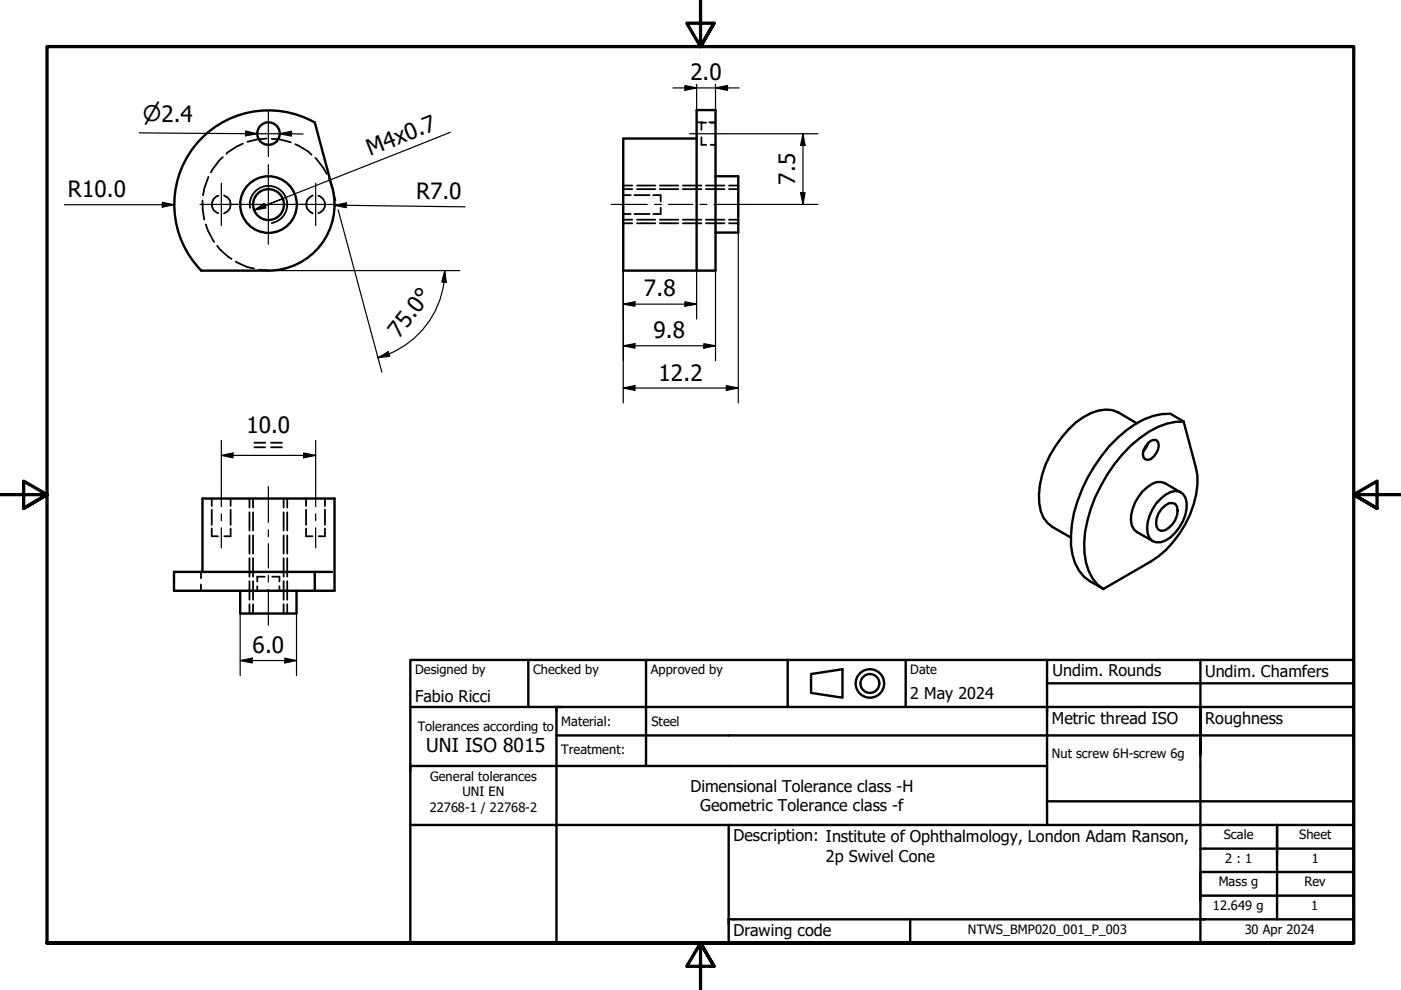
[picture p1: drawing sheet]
<svg xmlns="http://www.w3.org/2000/svg" width="297mm" height="210mm" viewBox="0 0 297 210" stroke-linecap="round" stroke-linejoin="round" font-family="sans-serif">
<!-- layer: Hidden (ISO) -->
<g fill="none" stroke="#000" stroke-width=".38">
<path d="M44.2 37.5l-.9 2.5-.2 1.4M47.2 33.3l-.7 .6-1.8 2.6M51.5 30.5l-1.3 .6-2.2 1.5M56.5 29.4l-2 .2-2 .5M57.6 29.4l1.5 .1 2.6 .7M62.6 30.6l2.8 1.6 .6 .6M66.9 33.5l1.6 2 .8 1.4M69.7 37.8l.7 1.9M132.1 39.3h1.9M135.1 39.3h3.8M139.9 39.3h3.9M144.8 39.3h3.9"/>
<path d="M147.7 25.9h1.3M148.7 29.1v1.6h1M149.7 39.3h3.9M149.7 26h-1v1.5M150.4 25.9h1.3M150.7 26h1M150.7 30.7h1M154.6 39.3h1.9M42.9 42.5l.1 2 .3 2.1M43.6 47.6l.5 1.4 1.3 2.3M46 52.1l.6 .8 2.5 2M46.3 41.5a1.92 1.92 0 0 0-1.4 1.8 1.92 1.92 0 0 0 1.4 1.9"/>
<path d="M47.5 41.4a2 2 0 0 1 1.4 1.9 2 2 0 0 1-1.4 1.9M50 55.5l2.4 1.1 1.4 .3M54.9 57.2l2 .2M66.3 41.4a2 2 0 0 0-1.4 1.9 2 2 0 0 0 1.4 1.9M67.5 41.5a1.89 1.89 0 0 1 1.5 1.8 1.89 1.89 0 0 1-1.5 1.9M132.1 45.4h1.6M132.1 41.4h1.6M132.1 46.6h1.9M132.1 40.1h1.9M132.1 47.3h1.9M134.5 45.4h3.2M134.5 41.4h3.2"/>
<path d="M135.1 46.6h3.8M135.1 40.1h3.8M135.1 47.3h3.8M138.5 41.4h1.6v1.3M139.9 46.6h3.9M139.9 40.1h3.9M139.9 47.3h3.9M140.1 44v1.4h-1.6M144.8 46.6h3.9M144.8 40.1h3.9M144.8 47.3h3.9M149.7 46.6h3.9"/>
<path d="M149.7 40.1h3.9M149.7 47.3h3.9M154.6 46.6h1.9M154.6 40.1h1.9M154.6 47.3h1.9M44.9 112v1.7h1.3M44.9 105.7v1.6M44.9 108v3.3M48.9 112v1.7h-1.3M48.9 105.7v1.6M48.9 108v3.3M52.9 105.7v1.9"/>
<path d="M52.9 108.6v3.9M52.9 113.5v3.9M52.9 118.3v4M53.7 105.7v1.9M53.7 108.6v3.9M53.7 113.5v3.9M53.7 118.3v4M60.1 105.7v1.9M60.1 108.6v3.9M60.1 113.5v3.9M60.1 118.3v4M60.9 105.7v1.9"/>
<path d="M60.9 108.6v3.9M60.9 113.5v3.9M60.9 118.3v4M64.9 112v1.7h1.3M64.9 105.7v1.6M64.9 108v3.3M68.9 112v1.7h-1.3M68.9 105.7v1.6M68.9 108v3.3M42.6 121.3v1.3M42.6 123.9v1.4M52.9 123.2v4"/>
<path d="M52.9 128.1v2M53.7 123.2v4M53.7 128.1v2M54.5 124.3v1M56.1 122.3h-1.6v1M57.7 122.3h1.5v1M59.2 124.3v1M60.1 123.2v4M60.1 128.1v2M60.9 123.2v4M60.9 128.1v2"/>
</g>
<!-- layer: Visible (ISO) -->
<g fill="none" stroke="#000" stroke-width=".51">
<path d="M66.7 25.9l3.7 13.8M66.7 26a20 20 0 0 0-25.6 5.2 20 20 0 0 0 1.6 26.2M70.5 39.8a14 14 0 0 1-13.6 17.6M147.7 23.3h4v34.1h-4zM147.7 29.4h-15.6v28h15.6M151.7 37.4h4.8v11.9h-4.8M42.6 57.4h14.3M241 89.8l-3.8-2.3a7.1 7.1 0 0 0-7.5 .9 22.2 22.2 0 0 0-9.4 16.5 7.4 7.4 0 0 0 2.8 6.8l3.9 2.3M243.4 94l.6-.6 .7-.1h.5a2.03 2.03 0 0 1 0 2.7l-1.2 1.3-.6 .2-.6-.1a1.96 1.96 0 0 1 0-2.7zM243.5 93.9l-.6 1.2-.5 .5M251 89.4a13.9 13.9 0 0 0-9.3 3.5 32.3 32.3 0 0 0-11.8 22.2 12.2 12.2 0 0 0 2.8 8.8l1.2 1M251 89.4l-2.8-1.7a15.6 15.6 0 0 0-11.2 5.1 32.8 32.8 0 0 0-9.7 18.4 14.4 14.4 0 0 0 1.5 9.8l1 1.3 1.3 .9 2.8 1.7"/>
<path d="M251 89.4l2.6 9.8a15.4 15.4 0 0 1-1.3 9.8 22 22 0 0 1-8.3 10l-10.1 5.9M246.1 105.7a4 4 0 0 1 4-1.5 3.1 3.1 0 0 1 1.5 3.6 9.5 9.5 0 0 1-4.5 6.8 2.44 2.44 0 0 1-3.8-1.5 8.6 8.6 0 0 1 2.8-7.4zM246.3 107.9l1.5-1.2h.7l.7 .1a3.1 3.1 0 0 1 0 3.5 4.1 4.1 0 0 1-2.9 2.3l-.7-.3a3.1 3.1 0 0 1 0-3.4zM250.4 104.4l-3.4-1.9a3.2 3.2 0 0 0-3.7 .8 8.6 8.6 0 0 0-3.3 8.1l.4 .8 .6 .6 3.4 1.9M36.9 121.3h29.8v4h-29.8zM42.9 121.3v-15.6h28v19.6h-4.2M50.9 125.3v4.8h12v-4.8M66.7 121.3h3.7"/>
<circle cx="56.9" cy="28.3" r="2.38"/>
<circle cx="56.9" cy="43.4" r="3.3"/>
<circle cx="56.9" cy="43.4" r="6"/>
</g>
<!-- layer: Visible Narrow (ISO) -->
<path d="M53 44.1a4 4 0 0 1 3.2-4.6 4 4 0 0 1 4.6 3.2 4 4 0 0 1-3.2 4.6" fill="none" stroke="#000" stroke-width=".38"/>
<!-- layer: Border (ISO) -->
<path d="M148.5 -.1v10l-2.9-5h5.8l-2.9 5 2.9-5M0 104.9h10l-5-2.9v5.8l5-2.9-5 2.9M297 104.9h-10l5-2.9v5.8l-5-2.9 5 2.9M10 199.9v-190h277v190h-277h277M151.4 204.9l-2.9-5 2.9 5h-5.8l2.9-5v10" fill="none" stroke="#000" stroke-width=".7"/>
<!-- layer: Title (ISO) -->
<g fill="none" stroke="#000" stroke-width=".51">
<path d="M87 139.9h200v60h-200zM112 139.9v10M137 139.9v22.5M167 139.9v10M192 139.9v10M222 139.9v11M254.5 139.9v10M87 149.9h200M118 155.9h169M118 149.9v25h169M119 149.9h-1v1M172 142.9l6.6-1v6l-6.6-1z"/>
<path d="M222 149.9v25M222 144.9h65M254.5 159.9v-10v50M87 174.9h31v25h-49M154.5 174.9v25M222 162.4h-135v1M222 169.9h65M254.5 179.9h32.5M270.8 174.9v20M154.5 194.9h132.5M193 194.9v5M287 189.9h-32.5v1"/>
<path d="M287 184.9h-32.5v5"/>
<circle cx="184.4" cy="144.9" r="3"/>
<circle cx="184.4" cy="144.9" r="2"/>
</g>
<!-- layer: 0 -->
<path d="M88 149.9h50M270.8 174.9h5M154.5 194.9h1M255.8 184.9h4.9" fill="none" stroke="#000" stroke-width=".21"/>
<!-- layer: Center Mark (ISO) -->
<path d="M46.9 38.8v9.1M52.1 28.4h9.7M56.9 23.5v9.7M56.9 34.9v16.9M66.9 38.8v9.1M42.4 43.3h9M48.5 43.3h16.9M62.4 43.3h9" fill="none" stroke="#000" stroke-width=".25"/>
<!-- layer: Centerline (ISO) -->
<g fill="none" stroke="#000" stroke-width=".25">
<path d="M146.2 28.4h8M129.6 43.3h7.6M138.7 43.3h1.6M141.7 43.3h5.2M148.4 43.3h1.5M151.4 43.3h7.6M46.9 103.2v4.2M46.9 108.9v1.5M46.9 111.9v4.3M56.9 103.2v7.6M56.9 112.3v1.5M56.9 115.3v5.1"/>
<path d="M66.9 103.2v4.2M66.9 108.9v1.5M66.9 111.9v4.3M56.9 122v1.4M56.9 124.9v7.7"/>
</g>
<!-- layer: Dimension (ISO) -->
<g fill="none" stroke="#000" stroke-width=".25">
<path d="M142.7 18.6h14M145.2 18.1l2.5 .5-2.5 .5zM147.7 17.9v5.4M151.7 18.6l2.5-.5v1zM151.7 17.9v5.4M29.5 28.2l25 .2-2.4-.1M52.1 27.8l2.4 .6-2.4 .4zM59.2 28.4l2.6-.6v1.1zM59.2 28.4h5.1M70.4 39.7l.8 2.8M70.5 39.7l.3 1.8 .1 1.8M154.2 28.4h19.2"/>
<path d="M170.2 28.4l.5 2.4h-1zM170.2 28.4v14.9M13.7 43.4h23.2M34.4 42.9l2.5 .5-2.5 .5zM56.9 57.4h40.6M70.9 43.5l-.4 3.2M70.9 43.5l2.5-.5v1zM70.9 43.5l27.7 .4M71.7 44.5l9.3 34.4M94.1 59.8a19.2 19.2 0 0 1-14 16.1M94.3 57.4l.3 2.5-.9-.1zM94.3 57.4l-.1 2.5"/>
<path d="M132.1 57.4v28M147.7 57.4v10.3M151.7 57.4v19.1M156.5 49.3v36.1M159 43.3h14.4M169.7 40.9h1l-.5 2.4zM80.1 75.9l2.2-1.3 .3 .9zM132.1 73.3l2.5-.4v.9zM132.1 64.5l2.5-.5v.9zM132.1 73.3h19.6M132.1 64.5h15.6M145.2 64l2.5 .5-2.5 .4z"/>
<path d="M149.2 72.9l2.5 .4-2.5 .5zM46.9 96.6l2.5-.6v1.1zM46.9 96.6h20M46.9 93.4v9.8M64.4 96l2.5 .6-2.5 .5zM66.9 93.4v9.8M132.1 82.3l2.5-.5v1zM132.1 82.3h24.4M154 81.8l2.5 .5-2.5 .5zM50.9 130.1v13.1M60.4 139.5l2.5 .6-2.5 .5zM62.9 130.1v13.1"/>
<path d="M50.9 140.1l2.6-.6v1.1zM50.9 140.1h12"/>
</g>
<g fill="#000">
<path d="M145.2 18.1l2.5 .5-2.5 .5zM151.7 18.6l2.5-.5v1zM52.1 27.8l2.4 .6-2.4 .4zM59.2 28.4l2.6-.6v1.1zM170.2 28.4l.5 2.4h-1zM34.4 42.9l2.5 .5-2.5 .5zM70.9 43.5l2.5-.5v1zM94.3 57.4l.3 2.5-.9-.1zM169.7 40.9h1l-.5 2.4zM80.1 75.9l2.2-1.3 .3 .9zM132.1 73.3l2.5-.4v.9zM132.1 64.5l2.5-.5v.9z"/>
<path d="M145.2 64l2.5 .5-2.5 .4zM149.2 72.9l2.5 .4-2.5 .5zM46.9 96.6l2.5-.6v1.1zM64.4 96l2.5 .6-2.5 .5zM132.1 82.3l2.5-.5v1zM154 81.8l2.5 .5-2.5 .5zM50.9 140.1l2.6-.6v1.1zM60.4 139.5l2.5 .6-2.5 .5z"/>
</g>
<!-- layer: Symbol (ISO) -->
<path d="M95.5 28l-39.3 15.6 3.7-1.5M53.9 44.5l2.1-1.3 .4 .9zM56.2 43.6l-2.3 .9" fill="none" stroke="#000" stroke-width=".25"/>
<path d="M53.9 44.5l2.1-1.3 .4 .9z" fill="#000"/>
<g font-size="4.8">
<text x="146.4" y="17.1">2.0</text>
<text x="78.5" y="33.1" transform="rotate(-22 78.5 33.1)">M4x0.7</text>
<text x="14.4" y="41.8">R10.0</text>
<text x="168.6" y="39.2" transform="rotate(-90 168.6 39.2)">7.5</text>
<text x="88.2" y="42.1" transform="rotate(1 88.2 42.1)">R7.0</text>
<text x="136.5" y="62.8">7.8</text>
<text x="84.6" y="71.9" transform="rotate(-53 84.6 71.9)">75.0°</text>
<text x="138.6" y="71.7">9.8</text>
<text x="139.6" y="80.7">12.2</text>
<text x="52.3" y="91.9">10.0</text>
<text x="53.4" y="95.9">==</text>
<text x="53.5" y="138.5">6.0</text>
</g>
<text font-size="4.6" x="30.3" y="25.8">⌀2.4</text>
<text font-size="4.1" x="90.4" y="159.5">UNI ISO 8015</text>
<g font-size="3.4">
<text x="223.1" y="143.4">Undim. Rounds</text>
<text x="255.5" y="143.5">Undim. Chamfers</text>
<text x="88" y="148.9">Fabio Ricci</text>
<text x="193" y="148.2">2 May 2024</text>
<text x="223" y="153.5">Metric thread ISO</text>
<text x="255.5" y="153.5">Roughness</text>
<text x="146.4" y="167.9">Dimensional Tolerance class -H</text>
<text x="148.5" y="172">Geometric Tolerance class -f</text>
<text x="155.5" y="178.4">Description: Institute of Ophthalmology, London Adam Ranson,</text>
<text x="175.1" y="182.7">2p Swivel Cone</text>
<text x="155.5" y="198.5">Drawing code</text>
</g>
<g font-size="2.7">
<text x="88" y="143">Designed by</text>
<text x="113" y="143">Checked by</text>
<text x="138" y="143">Approved by</text>
<text x="193" y="142.9">Date</text>
<text x="88.6" y="155">Tolerances according to</text>
<text x="119" y="154">Material:</text>
<text x="138.1" y="154">Steel</text>
<text x="119" y="159.9">Treatment:</text>
<text x="223" y="160.8">Nut screw 6H-screw 6g</text>
<text x="91.2" y="165.5">General tolerances</text>
<text x="91.1" y="172.1">22768-1 / 22768-2</text>
<text x="98" y="168.8">UNI EN</text>
<text x="259.5" y="178">Scale</text>
<text x="275.5" y="178">Sheet</text>
<text x="259.8" y="182.9">2 : 1</text>
<text x="278.1" y="182.9">1</text>
<text x="258.4" y="187.9">Mass g</text>
<text x="276.6" y="187.9">Rev</text>
<text x="205.2" y="198">NTWS_BMP020_001_P_003</text>
<text x="257.2" y="192.9">12.649 g</text>
<text x="263.9" y="198">30 Apr 2024</text>
<text x="278" y="192.9">1</text>
</g>
</svg>
